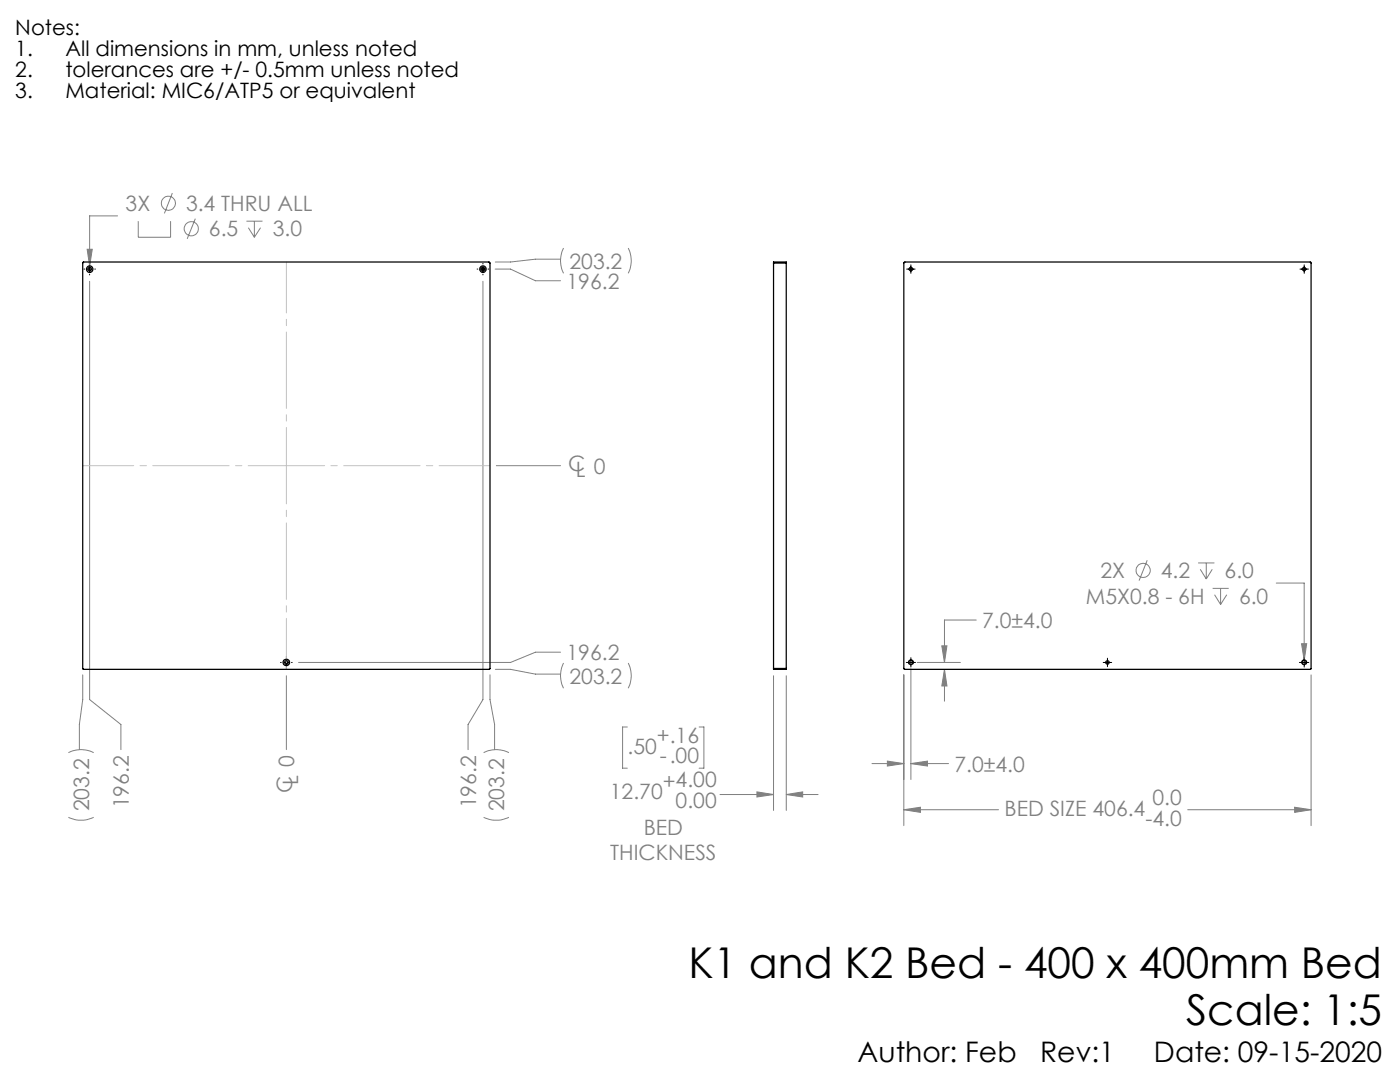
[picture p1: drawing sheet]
<svg xmlns="http://www.w3.org/2000/svg" width="279mm" height="216mm" viewBox="0 0 279 216" stroke-linecap="round" stroke-linejoin="round" font-family="sans-serif">
<g fill="none" stroke="#808080" stroke-width=".2">
<path d="M34.4 38.5l-1.6 4.1M17.4 49.7h1l-.5 3.4zM17.9 56.1v83.5l6.2 5v5M23.5 43.1h-5.6v10M27.6 44.1v3.2h6.4v-3.2M39 43.6l-1.6 4.1M49.2 44.1h3.2M49.6 45.4l1.2 1.9M50.8 44.1v3.2M52 45.4l-1.2 1.9M96.4 56.1v83.5l-3 5v5M98.8 53.7h3.1l5 2.3h5"/>
<path d="M111.9 51.7h-5l-5 .6h-3.1M112.5 49.5a5.6 5.6 0 0 0 0 5M125.4 49.5a5.6 5.6 0 0 1 0 5M99.1 92.9h12.8M229 111.8l-1.7 4.1M239.1 112.3h3.3M239.5 113.6l1.2 1.9M240.7 112.3v3.2M241.9 113.6l-1.2 1.9M242 117.4h3.2M242.4 118.7l1.2 1.9M243.6 117.4v3.2"/>
<path d="M244.8 118.7l-1.2 1.9M254.7 116.3h5.6v15.5M16.5 134.7v4.9l-.7 5v5M57.1 134.8v14.8M97.8 134.7v4.9l.9 5v5M98.8 133.6h3.1l5 .9h5M111.9 130.1h-5l-5 2.1h-42.3M112.5 132.3a5.6 5.6 0 0 0 0 5M125.4 132.3a5.6 5.6 0 0 1 0 5M154.4 134.8v26.9M156.9 134.8v26.9M180.4 134.7v30"/>
<path d="M181.8 133.5v22M183.1 132.2h8.6M188 128.9h1l-.5 3.3zM188.5 133.6l.5 3.3h-1zM188.5 133.6v6.3M194.8 123.7h-6.3v8.5M259.8 128.4h1l-.5 3.4zM261.7 134.7v30M13.7 150.2a5.6 5.6 0 0 1 5 0M96.5 150.2a5.6 5.6 0 0 1 5.1 0M125.2 145.1h-1v8.2h1M139.5 145.1h1v8.2h-1"/>
<path d="M143.7 158.5h10.7M151.1 158l3.3 .5-3.3 .5zM156.9 158.5l3.3-.5v1zM156.9 158.5h6.4M174 152.4h6.4M177.1 151.9l3.3 .5-3.3 .5zM181.8 152.4l3.3-.5v1zM181.8 152.4h7.5M13.7 163.1a5.9 5.9 0 0 0 5 0M96.5 163.1a5.9 5.9 0 0 0 5.1 0M180.4 161.6l3.3-.5v1zM180.4 161.6h18.9"/>
<path d="M237 161.6h24.7M258.4 161.1l3.3 .5-3.3 .5z"/>
<circle cx="33.6" cy="40.6" r="1.42"/>
<circle cx="38.2" cy="45.6" r="1.42"/>
<circle cx="228.1" cy="113.8" r="1.41"/>
</g>
<path d="M181.8 131.7a.5 .5 0 0 1 .5 .7 .5 .5 0 0 1-.9 .1 .5 .5 0 0 1 .3-.8h.1M260.3 131.7a.5 .5 0 0 1 .4 .7 .5 .5 0 0 1-.8 .1 .5 .5 0 0 1 .3-.8h.1" fill="none" stroke="#000" stroke-width=".2" stroke-dasharray="1.3 .6" stroke-linecap="butt"/>
<g fill="none" stroke="#000" stroke-width=".2">
<path d="M16.8 53.7h.1M17.4 53.7h1M17.9 52.5v.2M17.9 53.2v1M17.9 54.7v.2M18.9 53.7h.2M95.2 53.7h.2M95.9 53.7h1M96.4 52.5v.2M96.4 53.2v1M96.4 54.7v.2M97.4 53.7h.1"/>
<path d="M180.9 53.7h1.7M181.8 52.8v1.7M259.4 53.7h1.7M260.3 52.8v1.7M56 132.2h.1M56.6 132.2h1M57.2 131v.2M57.2 131.7v1M57.2 133.2v.2M58.2 132.2h.1M180.9 132.2h1.8M181.8 131.2v1.9"/>
<path d="M220.2 132.2h1.7M221 131.3v1.7M259.3 132.2h1.9M260.3 131.2v1.9"/>
</g>
<path d="M57.2 52.3v81.3M97.8 92.9h-81.3" fill="none" stroke="#c0c0c0" stroke-width=".2" stroke-dasharray="15.2 1.3 1.3 1.3" stroke-dashoffset="5.1"/>
<path d="M17.4 49.7l.5 3.4 .5-3.4zM151.1 158l3.3 .5-3.3 .5zM156.9 158.5l3.3-.5v1zM259.8 128.4l.5 3.4 .5-3.4zM180.4 161.6l3.3-.5v1zM258.4 161.1l3.3 .5-3.3 .5zM181.8 152.4l3.3-.5v1zM177.1 151.9l3.3 .5-3.3 .5zM188.5 133.6l.5 3.3h-1zM188 128.9h1l-.5 3.3z" fill="#808080"/>
<g fill="none" stroke="#000" stroke-width=".25">
<path d="M16.5 52.4l81.2-.1 .1 .2v81h-81.3zM154.4 52.5v-.2h2.5v.2M154.4 52.5v80.9M154.4 52.5h2.5M156.9 52.5v80.9M180.4 52.4l.2-.1h81v81.2h-81.2zM154.4 133.4v.2h2.5v-.2M154.4 133.4h2.5"/>
<circle cx="17.9" cy="53.7" r=".65"/>
<circle cx="17.9" cy="53.7" r=".34"/>
<circle cx="96.4" cy="53.7" r=".35"/>
<circle cx="96.4" cy="53.7" r=".65"/>
<circle cx="181.8" cy="53.7" r=".35"/>
<circle cx="260.3" cy="53.7" r=".34"/>
<circle cx="57.1" cy="132.2" r=".66"/>
<circle cx="57.2" cy="132.2" r=".34"/>
<circle cx="181.8" cy="132.2" r=".41"/>
<circle cx="221" cy="132.2" r=".34"/>
<circle cx="260.3" cy="132.2" r=".41"/>
</g>
<g font-size="8.5">
<text x="137.4" y="195.1">K1 and K2 Bed - 400 x 400mm Bed</text>
<text x="236.7" y="204.6">Scale: 1:5</text>
</g>
<g font-size="5.6">
<text x="171.2" y="211.9">Author: Feb</text>
<text x="207.6" y="211.9">Rev:1</text>
<text x="230.3" y="211.9">Date: 09-15-2020</text>
</g>
<g font-size="4.2">
<text x="3.1" y="7">Notes:</text>
<text x="3.1" y="11.2">1.</text>
<text x="13.1" y="11.2">All dimensions in mm, unless noted</text>
<text x="3.1" y="15.4">2.</text>
<text x="13.1" y="15.4">tolerances are +/- 0.5mm unless noted</text>
<text x="3.1" y="19.6">3.</text>
<text x="13.1" y="19.6">Material: MIC6/ATP5 or equivalent</text>
</g>
<g font-size="4.2" fill="#808080">
<text x="25.1" y="42.1">3X</text>
<text x="37.1" y="42.1">3.4 THRU ALL</text>
<text x="41.7" y="47.2">6.5</text>
<text x="54.4" y="47.2">3.0</text>
<text x="113.7" y="53.6">203.2</text>
<text x="113.1" y="57.6">196.2</text>
<text x="113.4" y="94">C</text>
<text x="114.9" y="95.2">L 0</text>
<text x="219.6" y="115.4">2X</text>
<text x="231.7" y="115.4">4.2</text>
<text x="244.4" y="115.4">6.0</text>
<text x="196" y="125.3">7.0±4.0</text>
<text x="216.7" y="120.4">M5X0.8 - 6H</text>
<text x="247.3" y="120.4">6.0</text>
<text x="113.1" y="131.7">196.2</text>
<text x="113.7" y="136.4">203.2</text>
<text x="131.1" y="148.2">+.16</text>
<text x="125.2" y="150.5">.50</text>
<text x="131.7" y="152.3">-.00</text>
<text x="190.5" y="153.9">7.0±4.0</text>
<text x="17.8" y="161.9" transform="rotate(-90 17.8 161.9)">203.2</text>
<text x="25.7" y="161.3" transform="rotate(-90 25.7 161.3)">196.2</text>
<text x="58.3" y="158.2" transform="rotate(-90 58.3 158.2)">C</text>
<text x="59.5" y="156.6" transform="rotate(-90 59.5 156.6)">L 0</text>
<text x="95" y="161.3" transform="rotate(-90 95 161.3)">196.2</text>
<text x="100.6" y="161.9" transform="rotate(-90 100.6 161.9)">203.2</text>
<text x="121.7" y="159.4">12.70</text>
<text x="132.3" y="157.5">+4.00</text>
<text x="134.8" y="161.2">0.00</text>
<text x="230" y="160.6">0.0</text>
<text x="128.5" y="166.7">BED</text>
<text x="200.5" y="162.9">BED SIZE 406.4</text>
<text x="228.6" y="164.7">-4.0</text>
<text x="121.8" y="171.7">THICKNESS</text>
</g>
</svg>
